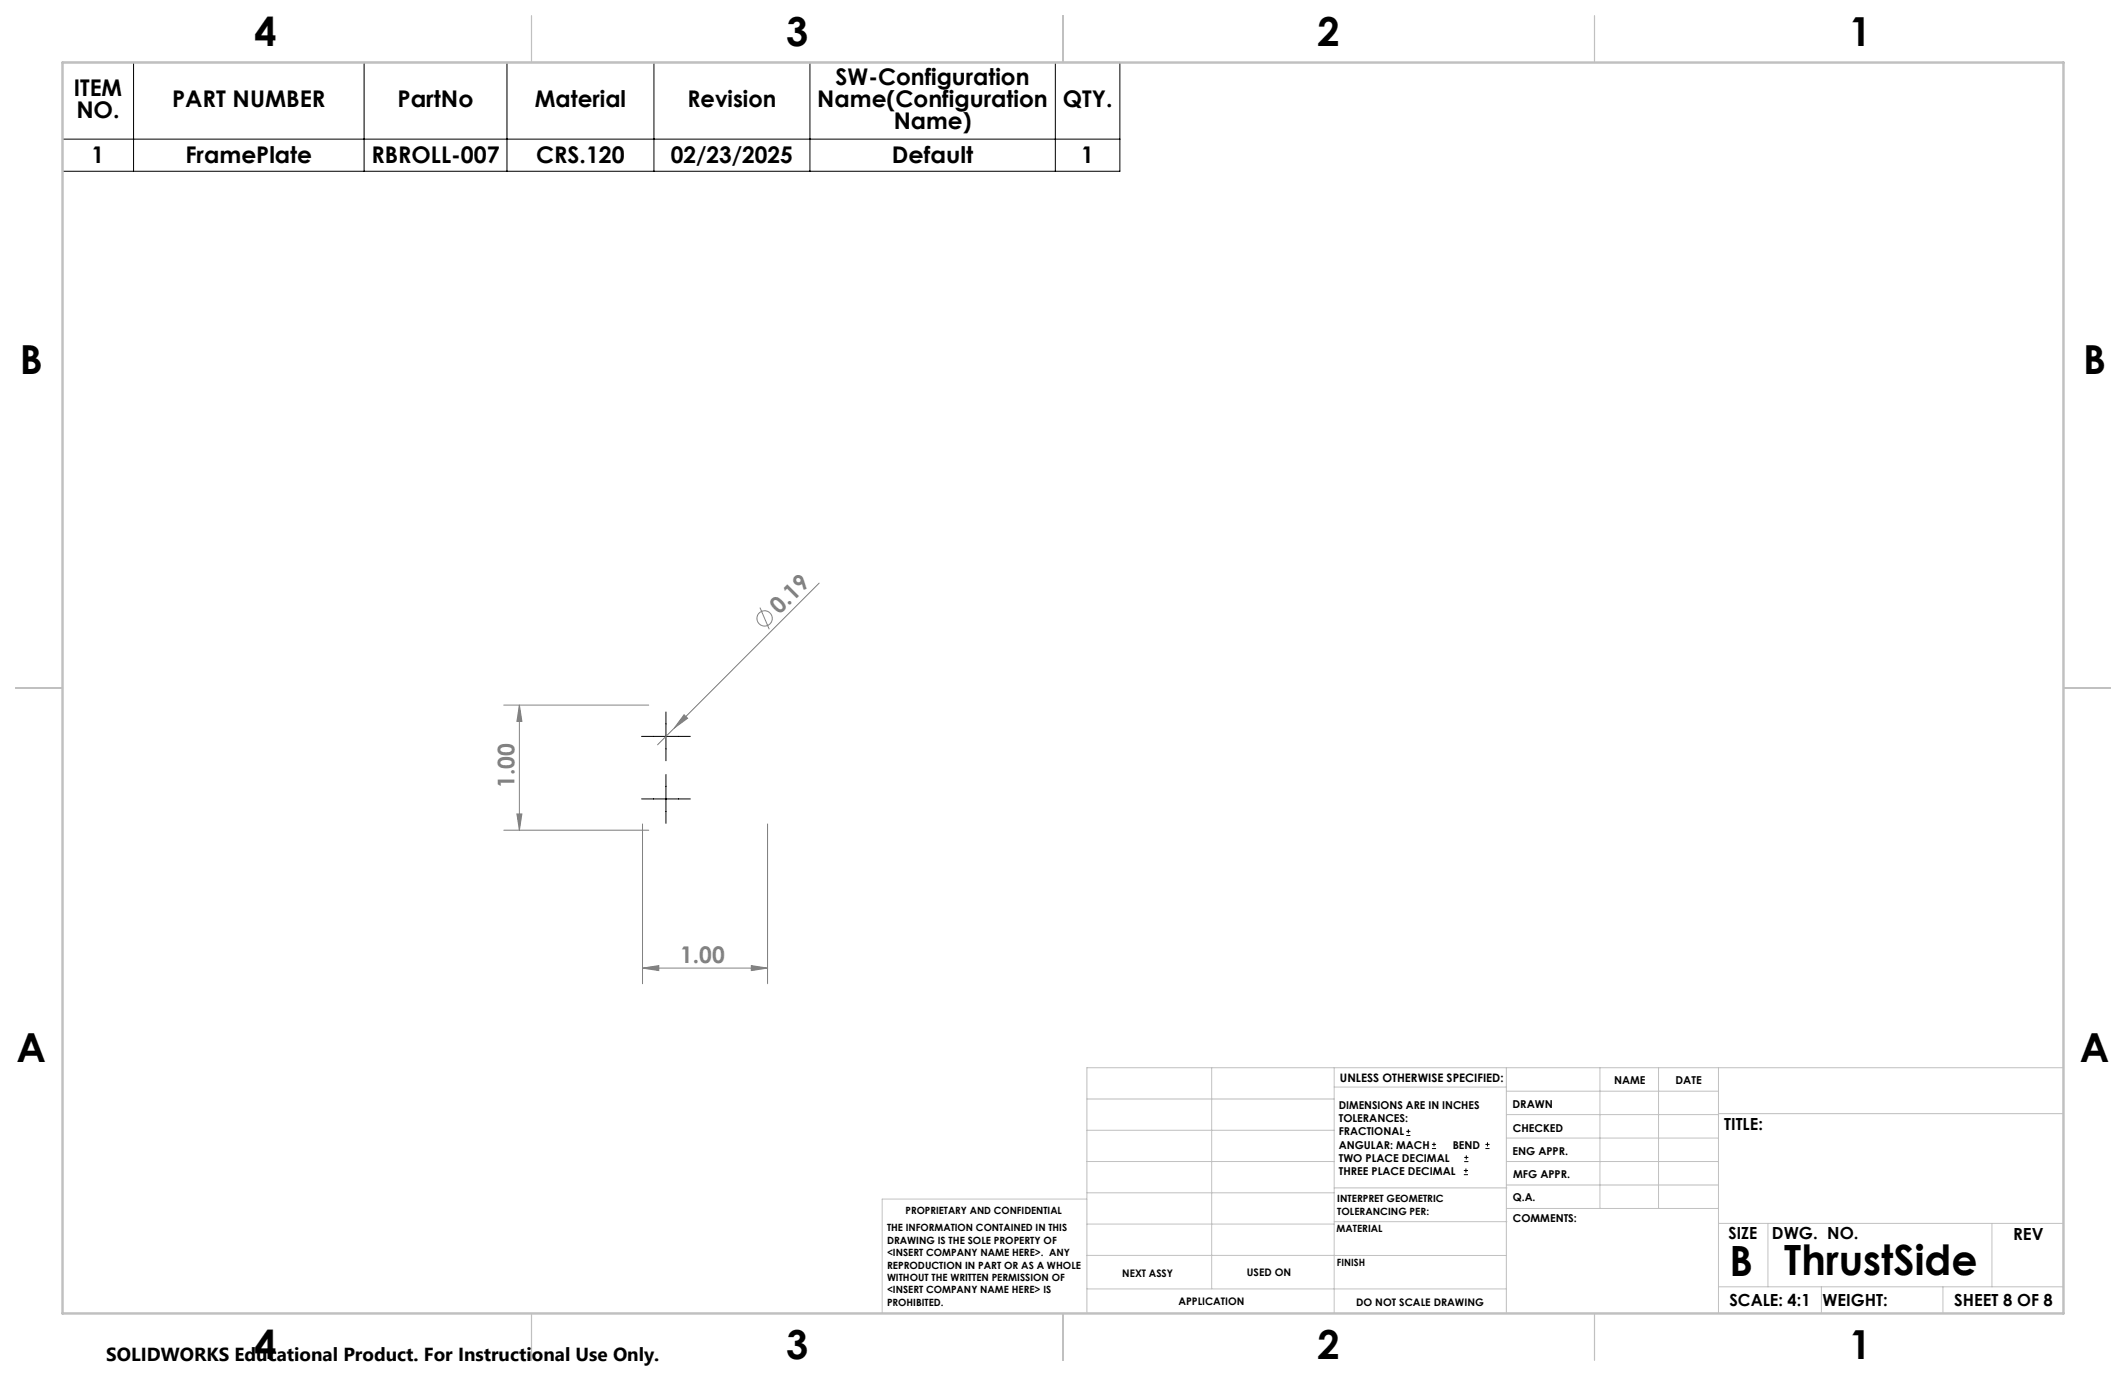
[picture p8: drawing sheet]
<svg xmlns="http://www.w3.org/2000/svg" width="432mm" height="279mm" viewBox="0 0 432 279" stroke-linecap="round" stroke-linejoin="round" font-family="sans-serif">
<g fill="none" stroke="#808080" stroke-width=".2">
<path d="M166.4 118.4l-32.8 32.8M154.4 123.4l1.8 4.4M102.3 143.2h29.5M105.5 143.2l.5 3.3h-1zM105.5 143.2v25.4M138.9 145.1l.8 .7-2.7 2zM102.3 168.6h29.5M105 165.3h1l-.5 3.3zM130.5 167.3v32.4M155.9 167.3v32.4M130.5 196.6l3.3-.5v1zM130.5 196.6h25.4"/>
<path d="M152.6 196.1l3.3 .5-3.3 .5z"/>
<circle cx="155.3" cy="125.6" r="1.56"/>
</g>
<g fill="none" stroke="#000" stroke-width=".2">
<path d="M12.7 12.7h214.8v22.1h-214.8zM27.1 12.7v22.1M74 12.7v22.1M103 12.7v22.1M132.8 12.7v22.1M164.5 12.7v22.1M214.3 12.7v22.1M12.7 28.3h214.8M130.3 149.5h9.9M135.3 144.6v9.9M135.3 157.3v9.9M130.3 162.2h9.9"/>
<path d="M285.6 230.6h.9M285.6 229.7h.9M286 229.3v.8M290.8 233.2h.9M290.8 232.4h.9M291.3 232v.8M297.3 238.5h.9M297.3 237.7h.9M297.4 235.9h.8M297.4 235h.8M297.7 237.3v.8M297.8 234.6v.8"/>
<path d="M301.7 233.2h.8M301.7 232.4h.8M302.1 232v.8"/>
</g>
<g fill="none" stroke="#c0c0c0" stroke-width=".2">
<path d="M246.1 216.8v44.9M271 216.8v49.9M305.9 216.8v49.9M325 216.8v28.6M336.9 216.8v28.6M349 216.8v49.9M419.1 216.8h-198.3v49.9M220.8 235.9h50.2M220.8 229.5h50.2M220.8 223.2h50.2M271 220.7h34.9M305.9 231.1h43.1"/>
<path d="M305.9 226.3h43.1M305.9 221.6h43.1M305.9 235.9h43.1M349 226.1h70.1M220.8 254.9h85.1M220.8 248.6h50.2M220.8 242.2h50.2M220.8 243.5h-41.6v23.2M271 248.1h35.1M271 241.2h35.1M305.9 240.6h43.1M306.1 245.4h42.9"/>
<path d="M349 248.4h70.1M359.1 248.4v12.9M404.6 248.4v12.9M220.8 261.7h85.1M349 261.3h70.1M369.9 261.3v5.4M394.6 261.3v5.4"/>
</g>
<path d="M107.9 3.2v9.5M215.9 3.2v9.5M323.8 3.2v9.5M3.2 139.7h9.5M419.1 139.7h9.5M107.9 266.7v9.5M215.9 266.7v9.5M323.8 266.7v9.5" fill="none" stroke="#c0c0c0" stroke-width=".25"/>
<path d="M12.7 12.7h406.4v254h-406.4z" fill="none" stroke="#c0c0c0" stroke-width=".5"/>
<g fill="#808080">
<path d="M138.9 145.1l.8 .7-2.7 2z"/>
<path d="M130.5 196.6l3.3-.5v1zM152.6 196.1l3.3 .5-3.3 .5z"/>
<path d="M105 165.3h1l-.5 3.3zM105.5 143.2l.5 3.3h-1z"/>
</g>
<g font-size="8.5">
<text x="351.3" y="259">B</text>
<text x="362.4" y="258.9">ThrustSide</text>
</g>
<g font-size="8.1">
<text x="51.7" y="9.3">4</text>
<text x="159.7" y="9.3">3</text>
<text x="267.6" y="9.3">2</text>
<text x="375.6" y="9.3">1</text>
<text x="4" y="76">B</text>
<text x="423.1" y="76">B</text>
<text x="3.3" y="215.7">A</text>
<text x="422.4" y="215.7">A</text>
<text x="51.7" y="276">4</text>
<text x="159.7" y="276">3</text>
<text x="267.6" y="276">2</text>
<text x="375.6" y="276">1</text>
</g>
<g font-size="4.7">
<text x="169.7" y="17.2">SW-Configuration</text>
<text x="15" y="19.4">ITEM</text>
<text x="15.5" y="24">NO.</text>
<text x="35" y="21.7">PART NUMBER</text>
<text x="80.7" y="21.7">PartNo</text>
<text x="108.6" y="21.7">Material</text>
<text x="139.6" y="21.7">Revision</text>
<text x="166" y="21.7">Name(Configuration</text>
<text x="215.8" y="21.7">QTY.</text>
<text x="181.5" y="26.2">Name)</text>
<text x="18.6" y="33.2">1</text>
<text x="37.7" y="33.2">FramePlate</text>
<text x="75.5" y="33.2">RBROLL-007</text>
<text x="108.9" y="33.2">CRS.120</text>
<text x="136.3" y="33.2">02/23/2025</text>
<text x="181.2" y="33.2">Default</text>
<text x="219.6" y="33.2">1</text>
</g>
<g font-size="4.7" fill="#808080">
<text x="158.3" y="125" transform="rotate(-45 158.3 125)">0.19</text>
<text x="104.5" y="160" transform="rotate(-90 104.5 160)">1.00</text>
<text x="138.2" y="195.6">1.00</text>
</g>
<text font-size="3.8" x="21.6" y="276.3">SOLIDWORKS Educational Product. For Instructional Use Only.</text>
<g font-size="3.4">
<text x="350.2" y="229.5">TITLE:</text>
<text x="351.1" y="251.6">SIZE</text>
<text x="359.9" y="251.6">DWG. NO.</text>
<text x="408.9" y="251.7">REV</text>
<text x="351.2" y="265.2">SCALE: 4:1</text>
<text x="370.1" y="265.3">WEIGHT:</text>
<text x="396.9" y="265.2">SHEET 8 OF 8</text>
</g>
<text font-size="2.4" x="272.2" y="219.7">UNLESS OTHERWISE SPECIFIED:</text>
<g font-size="2.2">
<text x="327.8" y="220.1">NAME</text>
<text x="340.3" y="220.2">DATE</text>
<text x="271.9" y="225.3">DIMENSIONS ARE IN INCHES</text>
<text x="271.9" y="227.9">TOLERANCES:</text>
<text x="307.2" y="224.9">DRAWN</text>
<text x="271.9" y="230.6">FRACTIONAL</text>
<text x="271.9" y="233.2">ANGULAR: MACH</text>
<text x="295" y="233.2">BEND</text>
<text x="307.3" y="229.8">CHECKED</text>
<text x="271.9" y="235.9">TWO PLACE DECIMAL</text>
<text x="271.9" y="238.5">THREE PLACE DECIMAL</text>
<text x="307.2" y="234.4">ENG APPR.</text>
<text x="307.3" y="239.2">MFG APPR.</text>
<text x="307.3" y="243.9">Q.A.</text>
<text x="307.3" y="248.1">COMMENTS:</text>
</g>
<g font-size="2.1">
<text x="227.9" y="259.2">NEXT ASSY</text>
<text x="253.3" y="259.2">USED ON</text>
<text x="239.3" y="265">APPLICATION</text>
<text x="275.4" y="265.1">DO NOT SCALE DRAWING</text>
</g>
<g font-size="2">
<text x="271.6" y="244.1">INTERPRET GEOMETRIC</text>
<text x="180.2" y="250">THE INFORMATION CONTAINED IN THIS</text>
<text x="183.9" y="246.4">PROPRIETARY AND CONFIDENTIAL</text>
<text x="271.5" y="250.2">MATERIAL</text>
<text x="271.6" y="246.6">TOLERANCING PER:</text>
<text x="180.2" y="252.5">DRAWING IS THE SOLE PROPERTY OF</text>
<text x="180.2" y="255.1">&lt;INSERT COMPANY NAME HERE&gt;. ANY</text>
<text x="180.2" y="257.6">REPRODUCTION IN PART OR AS A WHOLE</text>
<text x="271.5" y="257">FINISH</text>
<text x="180.2" y="260.1">WITHOUT THE WRITTEN PERMISSION OF</text>
<text x="180.2" y="262.6">&lt;INSERT COMPANY NAME HERE&gt; IS</text>
<text x="180.2" y="265.2">PROHIBITED.</text>
</g>
</svg>
